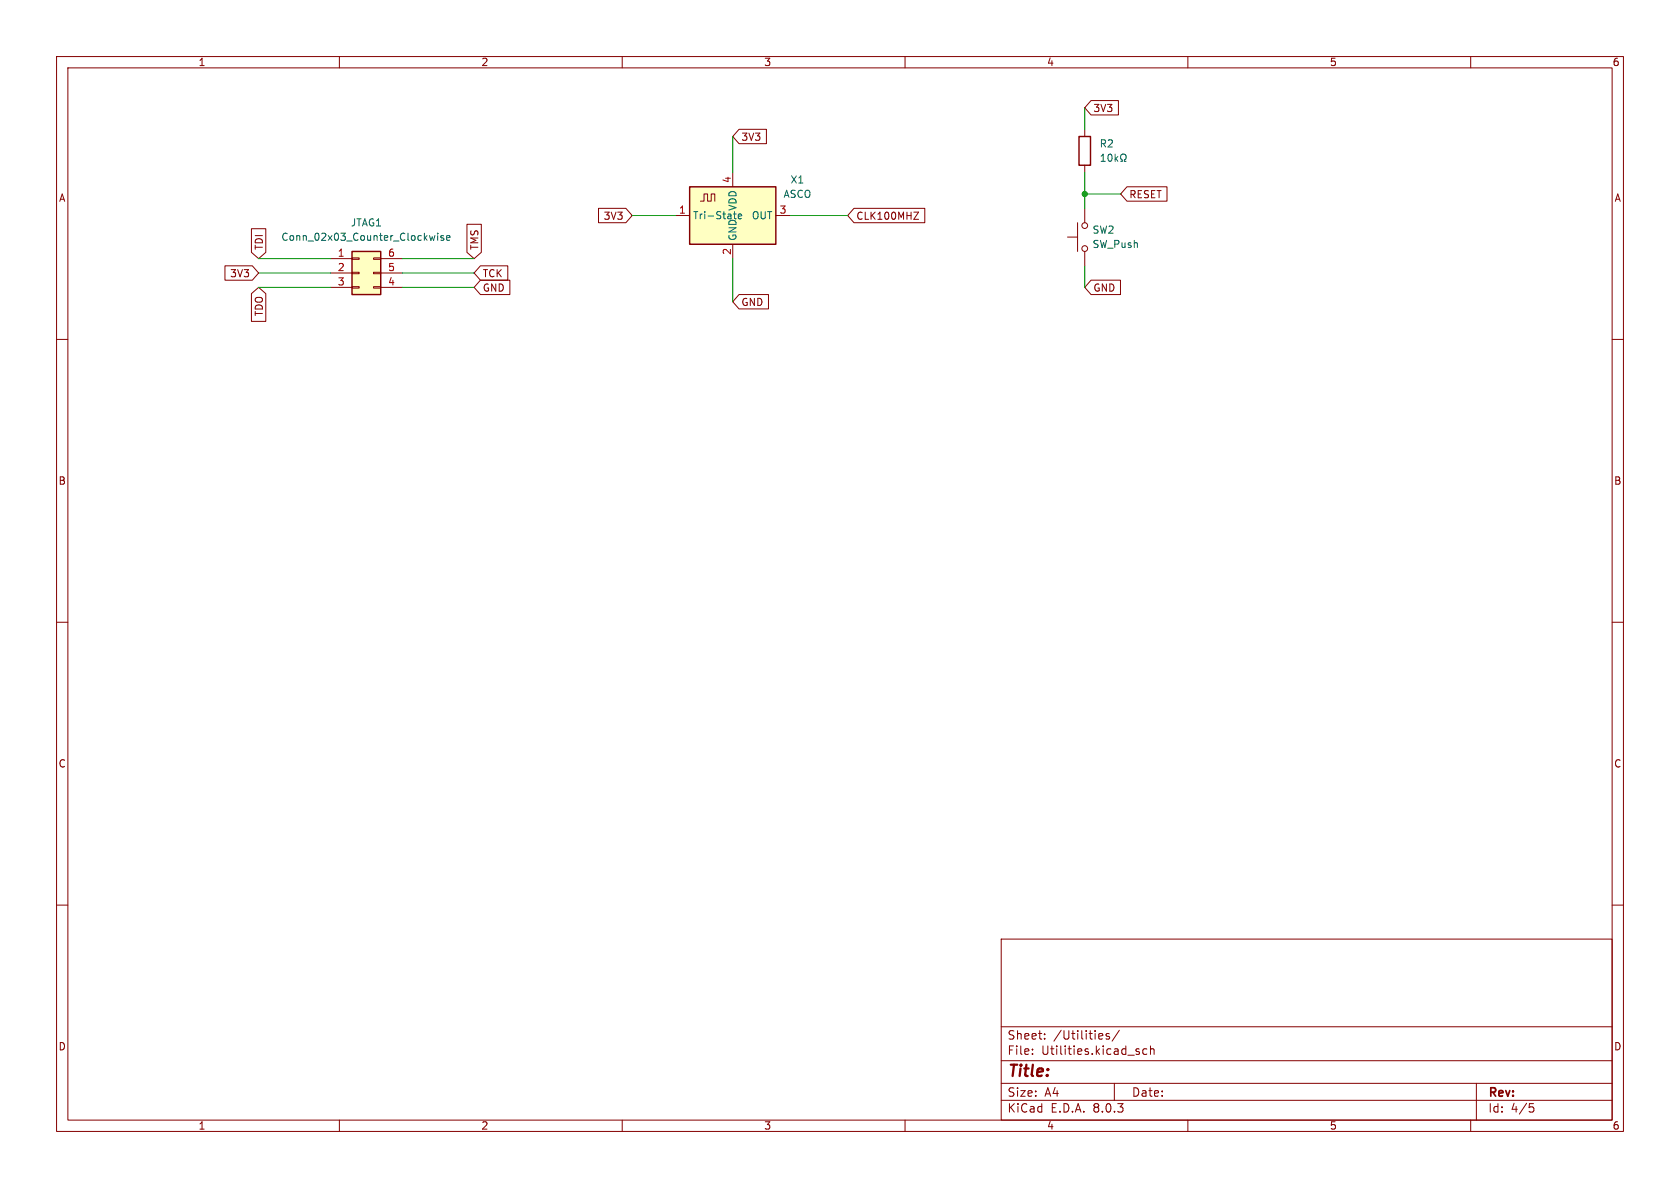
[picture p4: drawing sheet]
<svg xmlns="http://www.w3.org/2000/svg" width="297mm" height="210mm" viewBox="0 0 297 210" stroke-linecap="round" stroke-linejoin="round" font-family="sans-serif">
<g fill="none" stroke="#840000" stroke-width=".18">
<path d="M10 10h277v190h-277zM12 12h273v186h-273zM60 10v2M110 10v2M160 10v2M210 10v2M260 10v2M190.5 39.4v5.1M191.8 36.8v2.6M10 60h2M188.7 41.9h1.8M191.8 44.5v2.5"/>
<path d="M285 60h2M10 110h2M285 110h2M10 160h2M285 160h2M177 166h108v32h-108zM60 198v2M110 198v2M160 198v2M177 194.5h108M177 191.5h108M177 187.5h108"/>
<path d="M177 181.5h108M182.5 186.3v.1M182.5 185.5v.1M184.7 183.6v.1M184.7 182.8v.1M194.9 182.8l.1 .3-.8 .1M196.1 182.8l-.4-.1-.2 .2 .1 .2 .5 .2v.3h-.6M197 191.5v3M197.9 182.1l-1.3 2M201.2 185.9l.3 .2-.3 .3M201.2 185.4l.2 .1M202.7 185.5l-.4-.1-.3 .3v.4l.2 .2h.5"/>
<path d="M203.4 185.5l.2-.1 .4 .1v.9M203.4 184.9v1.5M210 198v2M260 198v2M261 191.5v6.5M270.4 195.1h.7M270.5 195.7h.4l.3 .3-.2 .5-.5 .1"/>
<circle cx="191.8" cy="39.9" r=".51"/>
<circle cx="191.8" cy="43.9" r=".51"/>
</g>
<path d="M121.9 33h15.3v10.2h-15.3z" fill="#ffffc2"/>
<path d="M121.9 33h15.3v10.2h-15.3z" fill="none" stroke="#840000" stroke-width=".25"/>
<path d="M119.4 38.1h2.5M123.8 35.6h.7v-1.3h.6v1.3h.6v-1.3h.7v1.3M129.5 30.5v2.5M137.2 38.1h2.5M129.5 43.2v2.5" fill="none" stroke="#840000" stroke-width=".18"/>
<path d="M129.8 37.4v1.1M130.6 37.9l-.1 .6M130.9 37.8l.2 .3-.6 .2M131.1 38.6l-.2 .1" fill="none" stroke="#006464" stroke-width=".18"/>
<path d="M62.2 44.5h5.1v7.6h-5.1z" fill="#ffffc2"/>
<g fill="none" stroke="#840000" stroke-width=".18">
<path d="M192.9 17.8h4.8v2.5h-4.8l-1.1-1.2zM82.5 39.6h2.6v5l-1.3 1.1-1.3-1.1zM105.8 36.8h4.8l1.2 1.3-1.2 1.3h-4.8zM130.7 22.9h4.8v2.5h-4.8l-1.2-1.3zM151 36.8h12.5v2.6h-12.5l-1.1-1.3zM161.5 37.5h.9l-.9 1.3h.9M191.8 22.9v1.2M191.8 29.2v1.3M199.2 33h7.1v2.6h-7.1l-1.1-1.3zM39.8 47h4.8l1.1 1.3-1.1 1.2h-4.8zM44.4 51.9l1.3-1.1 1.3 1.1v4.9h-2.6zM44.4 40.4h2.6v4.2l-1.3 1.1-1.3-1.1z"/>
<path d="M58.4 45.7h3.8M58.4 48.3h3.8M58.4 50.8h3.8M62.2 50.7h1.3v.2h-1.3zM62.2 48.1h1.3v.3h-1.3zM62.2 45.6h1.3v.2h-1.3zM66 50.7h1.3v.2h-1.3zM66 48.1h1.3v.3h-1.3zM66 45.6h1.3v.2h-1.3zM67.3 45.7h3.8M67.3 48.3h3.8M67.3 50.8h3.8"/>
<path d="M84.9 47h4.9v2.5h-4.9l-1.1-1.2zM84.9 49.5h5.2v2.6h-5.2l-1.1-1.3zM130.7 52.1h5.2v2.5h-5.2l-1.2-1.3zM192.9 49.5h5.2v2.6h-5.2l-1.1-1.3z"/>
</g>
<path d="M190.8 24.1h2v5.1h-2zM62.2 44.5h5.1v7.6h-5.1z" fill="none" stroke="#840000" stroke-width=".25"/>
<path d="M194.7 28.5h.7M194.7 27.6l.3-.4v1.3M196 27.4l.2-.2a.68 .68 0 0 1 .4 .7 .68 .68 0 0 1-.4 .6l-.2-.1-.1-.4zM197.1 27.2v1.3M197.3 28l.3 .5M197.6 27.7l-.5 .5M198.1 28.5h.3v-.2a.54 .54 0 0 1-.3-.8 .54 .54 0 0 1 .8-.2 .58 .58 0 0 1-.1 1v.2h.3M76.9 41.6l-.2 .9-.3-.6M77.4 41.2v.1M77.4 41.6v.9M78.4 41.7l-.3-.1-.2 .2 .1 .2 .4 .1v.3h-.5M79 42.1l.6-.2-.1-.2-.4-.1-.1 .2v.6h.5" fill="none" stroke="#006464" stroke-width=".18"/>
<g fill="none" stroke="#009600" stroke-width=".18">
<path d="M191.8 19.1v3.8M111.8 38.1h7.6M129.5 24.1v6.4M139.7 38.1h10.2M191.8 34.3h6.3M191.8 30.5v6.3M45.7 48.3h12.7M45.7 45.7h12.7M45.7 50.8h12.7M71.1 48.3h12.7M71.1 45.7h12.7M71.1 50.8h12.7"/>
<path d="M129.5 45.7v7.6M191.8 47v3.8"/>
</g>
<circle cx="191.8" cy="34.3" r=".46" fill="#009600" stroke="#009600" stroke-width=".18"/>
<text font-size="2.8" fill="#840000" x="178" y="190.9">Title:</text>
<g font-size="2.1" fill="#840000">
<text x="178" y="184">Sheet:</text>
<text x="186.2" y="184">/Utilities/</text>
<text x="178" y="186.7">File:</text>
<text x="184.1" y="186.7">Utilities.kicad_sch</text>
<text x="178" y="196.9">KiCad</text>
<text x="178" y="194.1">Size:</text>
<text x="184.7" y="194.1">A4</text>
<text x="185.7" y="196.9">E.D.A.</text>
<text x="193.3" y="196.9">8.0.3</text>
<text x="200" y="194.1">Date:</text>
<text x="263" y="194.3">Rev:</text>
<text x="263" y="196.9">Id:</text>
<text x="267.1" y="196.9">4/5</text>
</g>
<g font-size="1.8" fill="#840000">
<text x="35" y="11.9">1</text>
<text x="85" y="11.9">2</text>
<text x="135" y="11.9">3</text>
<text x="185" y="11.9">4</text>
<text x="235" y="11.9">5</text>
<text x="285" y="11.9">6</text>
<text x="193.2" y="20">3V3</text>
<text x="131" y="25.1">3V3</text>
<text x="10.3" y="35.9">A</text>
<text x="199.5" y="35.2">RESET</text>
<text x="285.3" y="35.9">A</text>
<text x="106.6" y="39.1">3V3</text>
<text x="151.3" y="39.1">CLK100MHZ</text>
<text x="46.7" y="44.3" transform="rotate(-90 46.7 44.3)">TDI</text>
<text x="84.8" y="44.3" transform="rotate(-90 84.8 44.3)">TMS</text>
<text x="40.6" y="49.2">3V3</text>
<text x="85.2" y="49.2">TCK</text>
<text x="85.2" y="51.8">GND</text>
<text x="193.2" y="51.8">GND</text>
<text x="46.7" y="56" transform="rotate(-90 46.7 56)">TDO</text>
<text x="131" y="54.3">GND</text>
<text x="10.3" y="85.9">B</text>
<text x="285.3" y="85.9">B</text>
<text x="10.3" y="135.9">C</text>
<text x="285.3" y="135.9">C</text>
<text x="10.3" y="185.9">D</text>
<text x="285.3" y="185.9">D</text>
<text x="35" y="199.9">1</text>
<text x="85" y="199.9">2</text>
<text x="135" y="199.9">3</text>
<text x="185" y="199.9">4</text>
<text x="235" y="199.9">5</text>
<text x="285" y="199.9">6</text>
</g>
<g font-size="1.8" fill="#006464">
<text x="194.3" y="26.3">R2</text>
<text x="138.4" y="35.2">ASCO</text>
<text x="139.7" y="32.6">X1</text>
<text x="61.9" y="40.2">JTAG1</text>
<text x="122.4" y="39">Tri-State</text>
<text x="130.4" y="37.4" transform="rotate(-90 130.4 37.4)">VDD</text>
<text x="132.8" y="39">OUT</text>
<text x="193" y="41.5">SW2</text>
<text x="49.6" y="42.8">Conn_02x03_Counter_Clockwise</text>
<text x="130.4" y="42.7" transform="rotate(-90 130.4 42.7)">GND</text>
<text x="193" y="44">SW_Push</text>
</g>
<g font-size="1.8" fill="#a90000">
<text x="129.3" y="32.5" transform="rotate(-90 129.3 32.5)">4</text>
<text x="119.9" y="37.8">1</text>
<text x="137.7" y="37.8">3</text>
<text x="59.6" y="45.5">1</text>
<text x="68.5" y="45.5">6</text>
<text x="129.3" y="45.2" transform="rotate(-90 129.3 45.2)">2</text>
<text x="59.6" y="48">2</text>
<text x="59.6" y="50.5">3</text>
<text x="68.5" y="50.5">4</text>
<text x="68.5" y="48">5</text>
</g>
</svg>
